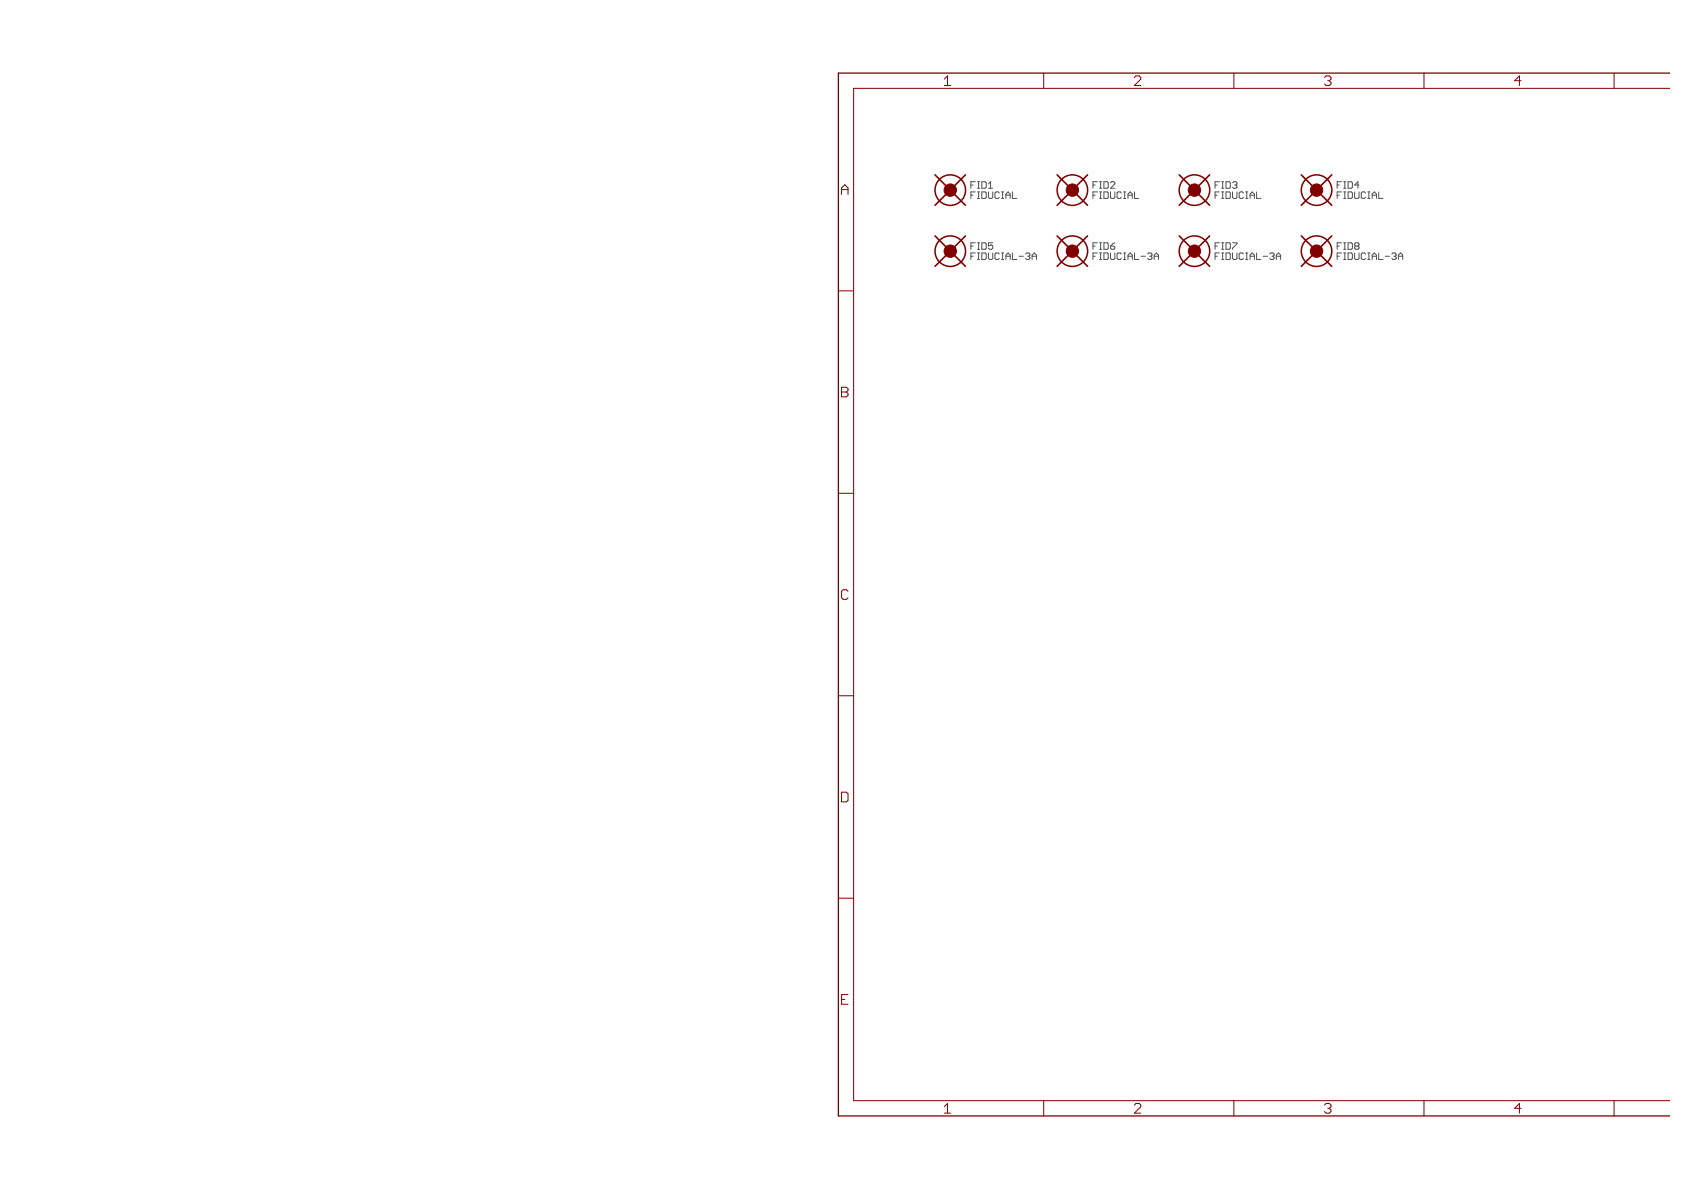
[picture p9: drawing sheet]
<svg xmlns="http://www.w3.org/2000/svg" width="420mm" height="297mm" viewBox="0 0 420 297" stroke-linecap="round" stroke-linejoin="round" font-family="sans-serif">
<path d="M416.7 18.2h-207.4v260.4h207.4" fill="none" stroke="#800000" stroke-width=".32"/>
<g fill="none" stroke="#800000" stroke-width=".25">
<path d="M260.6 18.2v3.9M308 18.2v3.9M355.5 18.2v3.9M402.9 18.2v3.9M416.7 22.1h-203.6v252.6h203.6M209.3 72.6h3.8M209.3 123.1h3.8M209.3 173.7h3.8M209.3 224.2h3.8M260.6 274.7v3.9M308 274.7v3.9M355.5 274.7v3.9"/>
<path d="M402.9 274.7v3.9"/>
</g>
<g fill="none" stroke="#800000" stroke-width=".38">
<circle cx="237.2" cy="47.5" r="3.8"/>
<circle cx="267.7" cy="47.5" r="3.8"/>
<circle cx="298.2" cy="47.5" r="3.8"/>
<circle cx="328.7" cy="47.5" r="3.8"/>
<circle cx="237.2" cy="62.7" r="3.8"/>
<circle cx="267.7" cy="62.7" r="3.8"/>
<circle cx="298.2" cy="62.7" r="3.8"/>
<circle cx="328.7" cy="62.7" r="3.8"/>
</g>
<g fill="#800000" stroke="#800000" stroke-width=".25">
<circle cx="237.2" cy="47.5" r="1.55"/>
<circle cx="267.7" cy="47.5" r="1.55"/>
<circle cx="298.2" cy="47.5" r="1.55"/>
<circle cx="328.7" cy="47.5" r="1.55"/>
<circle cx="237.2" cy="62.7" r="1.55"/>
<circle cx="267.7" cy="62.7" r="1.55"/>
<circle cx="298.2" cy="62.7" r="1.55"/>
<circle cx="328.7" cy="62.7" r="1.55"/>
</g>
<g fill="none" stroke="#800000" stroke-width=".4">
<path d="M233.4 43.6l7.6 7.6M233.4 58.9l7.6 7.6M241 43.6l-7.6 7.6M241 58.9l-7.6 7.6M263.9 43.6l7.6 7.6M263.9 58.9l7.6 7.6M271.5 43.6l-7.6 7.6M271.5 58.9l-7.6 7.6M294.4 43.6l7.6 7.6M294.4 58.9l7.6 7.6M302 43.6l-7.6 7.6M302 58.9l-7.6 7.6"/>
<path d="M324.9 43.6l7.6 7.6M324.9 58.9l7.6 7.6M332.5 43.6l-7.6 7.6M332.5 58.9l-7.6 7.6"/>
</g>
<g font-size="3.7" fill="#800000">
<text x="235.6" y="21.4">1</text>
<text x="283" y="21.4">2</text>
<text x="330.5" y="21.4">3</text>
<text x="378" y="21.4">4</text>
<text x="209.9" y="48.6">A</text>
<text x="209.9" y="99.2">B</text>
<text x="209.9" y="149.7">C</text>
<text x="209.9" y="200.2">D</text>
<text x="209.9" y="250.8">E</text>
<text x="235.6" y="277.9">1</text>
<text x="283" y="277.9">2</text>
<text x="330.5" y="277.9">3</text>
<text x="378" y="277.9">4</text>
</g>
<g font-size="2.5" fill="#505050">
<text x="242.1" y="47.1">FID1</text>
<text x="272.6" y="47.1">FID2</text>
<text x="303.1" y="47.1">FID3</text>
<text x="333.6" y="47.1">FID4</text>
<text x="242.1" y="49.6">FIDUCIAL</text>
<text x="272.6" y="49.6">FIDUCIAL</text>
<text x="303.1" y="49.6">FIDUCIAL</text>
<text x="333.6" y="49.6">FIDUCIAL</text>
<text x="242.1" y="64.9">FIDUCIAL-3A</text>
<text x="242.1" y="62.3">FID5</text>
<text x="272.6" y="64.9">FIDUCIAL-3A</text>
<text x="272.6" y="62.3">FID6</text>
<text x="303.1" y="64.9">FIDUCIAL-3A</text>
<text x="303.1" y="62.3">FID7</text>
<text x="333.6" y="64.9">FIDUCIAL-3A</text>
<text x="333.6" y="62.3">FID8</text>
</g>
</svg>
